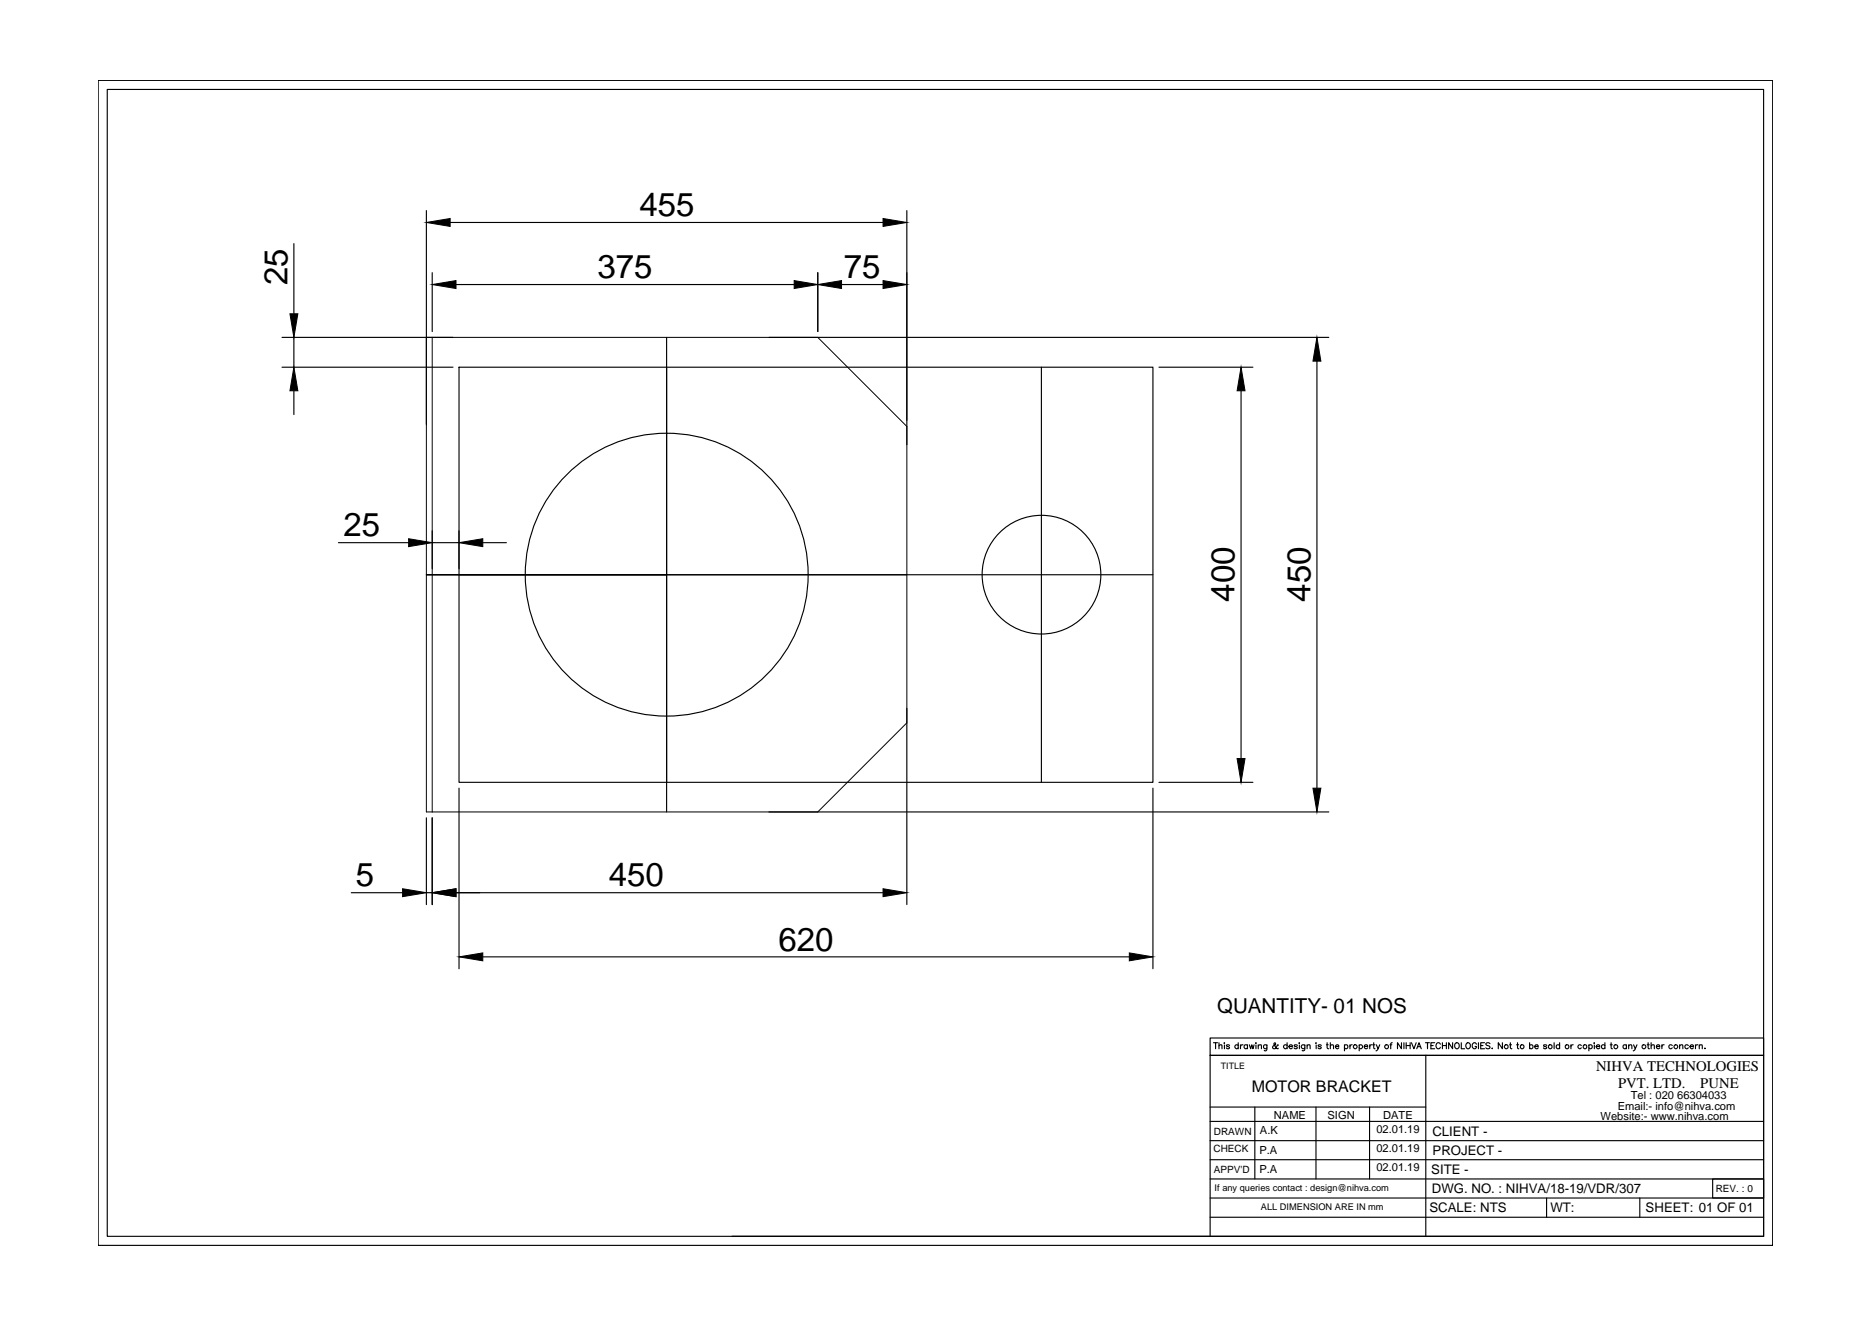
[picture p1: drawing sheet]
<svg xmlns="http://www.w3.org/2000/svg" width="420mm" height="297mm" viewBox="0 0 420 297" stroke-linecap="round" stroke-linejoin="round" font-family="sans-serif">
<!-- layer: 0 -->
<g fill="none" stroke="#000" stroke-width=".25">
<path d="M22 18h375.7v261.4h-375.7zM24.1 20.1h371.5v257.3h-371.5zM65.9 54.7v15.7M95.6 47.2v48.1M101 49.9h97.1M203.4 47.2v52.6M63.3 75.7h38.3M65.9 75.7v6.7M97 61.2v13.2M102.3 63.8h75.9M149.5 75.7v106.5M172.5 75.7h125.6"/>
<path d="M183.4 61.2v13.2M188.8 63.8h9.3M63.3 82.4h38.3M65.9 87.7v5.3M103 82.4h155.6v93.1h-155.6zM233.6 82.4v93.1M260 82.4h21.1M278.4 87.7v82.5M295.4 81v95.8M97 119.1v8.5M103 119.1v8.5M75.9 121.8h15.8"/>
<path d="M97 121.8h6M103 128.9h155.6M108.3 121.8h5.3M149.5 128.9h-53.9h107.8M203.4 158.9v44M103 176.8v40.5M258.6 176.8v40.5M260 175.5h21.1M95.6 183.5v19.4M97 183.5v19.4M172.5 182.2h125.6M78.8 200.3h11.5"/>
<path d="M95.6 200.3h1.4M102.3 200.3h95.8M108.3 214.7h145M272.2 233.9h.9M272.7 233.9v1.4M273.4 234.7l.3-.3h.4v.9M273.4 233.9v1.4M274.7 233.9v.2zM274.7 234.4v.9M275.8 234.6l-.2-.2h-.4v.3l.6 .4-.2 .2-.5-.2M277.8 234.6a.42 .42 0 0 0-.7-.1 .42 .42 0 0 0 0 .6 .42 .42 0 0 0 .7 0M277.8 233.9v1.4"/>
<path d="M278.3 234.4v.9M278.8 234.4h-.3l-.2 .4M279.8 234.6a.42 .42 0 0 0-.6-.1 .42 .42 0 0 0 0 .6 .42 .42 0 0 0 .6 0M279.8 234.4v.9M280.3 234.4l.3 .9 .2-.9 .3 .9 .2-.9M281.7 233.9v.2zM281.7 234.4v.9M282.3 234.7l.3-.3h.3l.1 .9M282.3 234.4v.9M284.2 234.4l-.1 1.2-.2 .2-.3-.1M284.2 234.6a.42 .42 0 0 0-.6-.1 .42 .42 0 0 0 0 .6 .42 .42 0 0 0 .6 0M286.7 234.5l-.1-.1a.83 .83 0 0 1-1.1 .8v-.4l.6-.4-.1-.5-.2 .2 .2 .6 .4 .5 .3 .1v-.1"/>
<path d="M288.7 234.6a.44 .44 0 0 0-.6-.1 .44 .44 0 0 0 0 .7 .44 .44 0 0 0 .6-.1M288.7 233.9v1.4M289.2 234.8h.7v-.3a.42 .42 0 0 0-.6 0 .42 .42 0 0 0 0 .7 .42 .42 0 0 0 .6-.1M291 234.6l-.2-.2-.5 .2 .7 .3v.3l-.5 .1-.2-.2M291.5 233.9v.2zM291.5 234.4v.9M292.7 234.4l-.1 1.2-.5 .1M292.7 234.6a.44 .44 0 0 0-.7-.1 .44 .44 0 0 0 0 .7 .44 .44 0 0 0 .7-.1M293.2 234.7l.3-.3h.3l.1 .9M293.2 234.4v.9M295.2 233.9v.2zM295.2 234.4v.9"/>
<path d="M296.4 234.6l-.3-.2h-.3v.3l.6 .4-.3 .2-.4-.2M297.5 234.4h.5M297.7 233.9v1.1l.3 .3M298.4 234.7l.3-.3h.4v.9M298.4 233.9v1.4M299.6 234.8h.7v-.3a.42 .42 0 0 0-.6 0 .42 .42 0 0 0 0 .7 .42 .42 0 0 0 .6-.1M301.6 234.6a.42 .42 0 0 1 .6-.1 .42 .42 0 0 1 0 .6 .42 .42 0 0 1-.6 0M301.6 234.4v1.4M302.8 234.4v.9M303.3 234.4h-.3l-.2 .4M304.9 234.6a.42 .42 0 0 1 .6-.1 .42 .42 0 0 1 0 .6 .42 .42 0 0 1-.6 0M304.9 234.4v1.4"/>
<path d="M306 234.8h.8a.44 .44 0 0 0-.5-.4 .44 .44 0 0 0-.4 .5 .44 .44 0 0 0 .4 .4l.5-.2M307.3 234.4v.9M307.8 234.4a.38 .38 0 0 0-.5 .4M307.9 234.4h.5M308.2 233.9v1.1l.3 .3M308.8 234.4l.3 .9 .4-.9M309.1 235.3l-.4 .5M311.8 234.4h.4M312.3 233.9l-.3 .3v1.1M314.4 233.9v1.4l-.9-1.4v1.4M314.9 233.9v1.4M315.4 233.9v1.4"/>
<path d="M315.4 234.6h.9M316.3 233.9v1.4M316.6 233.9l.6 1.4 .5-1.4M317.8 235.3l.5-1.4 .5 1.4M318 234.8h.7M319.8 233.9h.8M319.8 236.8v40.6M320.2 233.9v1.4M321 234.6h.5M321.8 233.9h-.8v1.4h.8M323.1 234.3a.5 .5 0 0 0-.6-.4 .5 .5 0 0 0-.4 .5v.4a.5 .5 0 0 0 .4 .5 .5 .5 0 0 0 .6-.3M323.6 234.6h.9"/>
<path d="M323.6 233.9v1.4M324.5 233.9v1.4M325.9 233.9v1.4l-.9-1.4v1.4M326.4 234.1l.2-.1a.62 .62 0 0 1 .8 .6 .62 .62 0 0 1-.8 .6l-.3-.4zM327.8 233.9v1.4h.8M328.9 234.1l.2-.1a.62 .62 0 0 1 .8 .6 .62 .62 0 0 1-.8 .6l-.3-.4zM331.2 234.3a.48 .48 0 0 0-.6-.4 .48 .48 0 0 0-.3 .5v.4a.47 .47 0 0 0 .4 .5 .47 .47 0 0 0 .5-.5h-.3M331.7 233.9v1.4M332.2 234.6h.5M333 233.9h-.8v1.4h.8M334.2 234.1l-.3-.2-.5 .1-.1 .1 .1 .3 .7 .3 .1 .4-.3 .2-.6-.2M334.7 235.2h.1z"/>
<path d="M337 233.9v1.4l-.9-1.4v1.4M338.6 234.4h.5M338.8 233.9v1.1l.3 .3M340.2 234.4h.5M340.4 233.9v1.1l.3 .3M343.1 234.6a.42 .42 0 0 1 .7-.1 .42 .42 0 0 1 0 .6 .42 .42 0 0 1-.7 0M343.1 233.9v1.4M344.3 234.8h.8a.44 .44 0 0 0-.5-.4 .44 .44 0 0 0-.4 .5 .44 .44 0 0 0 .4 .4l.5-.2M347 234.6l-.3-.2h-.4v.3l.5 .1 .2 .3-.3 .2-.4-.2M348.6 233.9v1.4M349.9 234.6a.42 .42 0 0 0-.7-.1 .42 .42 0 0 0 0 .6 .42 .42 0 0 0 .7 0M349.9 233.9v1.4"/>
<path d="M352.4 234.4v.9M352.9 234.4l-.5 .2v.2M354.7 234.6a.42 .42 0 0 0-.6-.1 .42 .42 0 0 0 0 .6 .42 .42 0 0 0 .6 0M356.4 234.6a.42 .42 0 0 1 .6-.1 .42 .42 0 0 1 0 .6 .42 .42 0 0 1-.6 0M356.4 234.4v1.4M357.6 233.9v.2zM357.6 234.4v.9M358.1 234.8h.8a.44 .44 0 0 0-.5-.4 .44 .44 0 0 0-.4 .5 .44 .44 0 0 0 .4 .4l.5-.2M360 234.6a.42 .42 0 0 0-.6-.1 .42 .42 0 0 0 0 .6 .42 .42 0 0 0 .6 0M360 233.9v1.4M361.2 234.4h.5M361.4 233.9v1.1l.3 .3"/>
<path d="M364.8 234.6a.42 .42 0 0 0-.6-.1 .42 .42 0 0 0 0 .6 .42 .42 0 0 0 .6 0M364.8 234.4v.9M365.4 234.7l.3-.3h.3l.1 .9M365.4 234.4v.9M366.5 234.4l.3 .9 .4-.9M366.8 235.3l-.4 .5M369.5 234.4h.5M369.7 233.9v1.1l.3 .3M370.4 234.7l.3-.3h.4v.9M370.4 233.9v1.4M371.6 234.8h.7a.44 .44 0 0 0-.4-.4 .44 .44 0 0 0-.4 .5 .44 .44 0 0 0 .4 .4l.4-.2M372.8 234.4v.9"/>
<path d="M373.3 234.4a.38 .38 0 0 0-.5 .4M375.1 234.6a.42 .42 0 0 0-.6-.1 .42 .42 0 0 0 0 .6 .42 .42 0 0 0 .6 0M376.8 234.7l.3-.3h.4v.9M376.8 234.4v.9M378.7 234.6a.42 .42 0 0 0-.6-.1 .42 .42 0 0 0 0 .6 .42 .42 0 0 0 .6 0M379.1 234.8h.8l-.1-.3a.42 .42 0 0 0-.6 0 .42 .42 0 0 0 .1 .7 .42 .42 0 0 0 .6-.1M380.3 234.4v.9M380.8 234.4a.38 .38 0 0 0-.5 .4M381.2 234.7l.3-.3h.3l.1 .9M381.2 234.4v.9M382.4 235.2h.1zM271.5 255.9h124.1"/>
<path d="M271.5 251.6h124.1M271.5 248.4h48.3M281.5 248.4v16.1M295.2 248.4v16.1M307.2 248.4v16.1M164.2 277.4h231.4M271.5 277.4v-40.6h124.1h-124.1v-3.9h124.1v44.5M271.5 264.5h124.1M271.5 260.2h124.1M271.5 268.8h124.1M271.5 273.1h124.1M346.9 268.8v4.3"/>
<path d="M367.8 268.8v4.3M384.2 264.5h11.4v4.3h-11.4z"/>
<circle cx="149.6" cy="128.9" r="31.7"/>
<circle cx="233.6" cy="128.9" r="13.3"/>
<circle cx="304" cy="234.8" r=".43"/>
<circle cx="311.1" cy="234.8" r=".44"/>
<circle cx="337.9" cy="234.8" r=".44"/>
<circle cx="341.5" cy="234.8" r=".44"/>
<circle cx="347.8" cy="234.8" r=".44"/>
<circle cx="351.5" cy="234.8" r=".44"/>
<circle cx="355.6" cy="234.8" r=".44"/>
<circle cx="362.5" cy="234.8" r=".44"/>
<circle cx="368.8" cy="234.8" r=".44"/>
<circle cx="375.9" cy="234.8" r=".43"/>
</g>
<path d="M95.6 75.7h87.8l20 20v66.5l-20 20h-87.8zM97 75.7v106.5" fill="none" stroke="#000" stroke-width=".22"/>
<g fill="#000" stroke="#000" stroke-width=".22">
<path d="M95.6 49.9l5.4-.9v1.8zM198.1 49l5.3 .9-5.3 .9zM65 70.4h1.8l-.9 5.3zM97 63.8l5.3-.9v1.8zM178.2 62.9l5.2 .9-5.2 .9zM183.4 63.8l5.4-.9v1.8zM198.1 62.9l5.3 .9-5.3 .9zM65.9 82.4l.9 5.3h-1.8zM278.4 82.4l.9 5.3h-1.8zM295.4 75.7l.9 5.3h-1.8zM91.7 120.9l5.3 .9-5.3 .8zM103 121.8l5.3-.9v1.7z"/>
<path d="M277.5 170.2h1.8l-.9 5.3zM294.5 176.8h1.8l-.9 5.4zM90.3 199.4l5.3 .9-5.3 .9zM97 200.3l5.3-.9v1.8zM198.1 199.4l5.3 .9-5.3 .9zM103 214.7l5.3-.9v1.8zM253.3 213.8l5.3 .9-5.3 .9z"/>
</g>
<g font-size="7.4">
<text x="143.4" y="48.5">455</text>
<text x="64.5" y="64" transform="rotate(-90 64.5 64)">25</text>
<text x="134" y="62.4">375</text>
<text x="189.3" y="62.4">75</text>
<text x="77" y="120.4">25</text>
<text x="277" y="135" transform="rotate(-90 277 135)">400</text>
<text x="294" y="135" transform="rotate(-90 294 135)">450</text>
<text x="79.8" y="198.8">5</text>
<text x="136.6" y="198.8">450</text>
<text x="174.6" y="213.3">620</text>
</g>
<text font-size="4.6" x="273" y="227.3">QUANTITY- 01 NOS</text>
<text font-size="3.6" x="280.8" y="244.9">MOTOR BRACKET</text>
<g font-size="3.3">
<text x="358" y="240.2">NIHVA TECHNOLOGIES</text>
<text x="363" y="244">PVT. LTD.</text>
<text x="381.4" y="244">PUNE</text>
</g>
<g font-size="3">
<text x="321.3" y="254.8">CLIENT -</text>
<text x="321.1" y="263.4">SITE -</text>
<text x="321.4" y="259.1">PROJECT -</text>
<text x="321.2" y="267.7">DWG. NO. : NIHVA/18-19/VDR/307</text>
<text x="320.6" y="271.9">SCALE: NTS</text>
<text x="347.8" y="271.9">WT:</text>
<text x="369.2" y="271.9">SHEET: 01 OF 01</text>
</g>
<g font-size="2.5">
<text x="285.8" y="251">NAME</text>
<text x="297.8" y="251">SIGN</text>
<text x="310.3" y="251">DATE</text>
<text x="359" y="251.4">Website:- www.nihva.com</text>
<text x="362.9" y="249">Email:- info@nihva.com</text>
<text x="365.8" y="246.5">Tel : 020 66304033</text>
<text x="282.6" y="254.4">A.K</text>
<text x="308.8" y="254.2">02.01.19</text>
<text x="282.5" y="259">P.A</text>
<text x="282.5" y="263.3">P.A</text>
<text x="308.8" y="258.5">02.01.19</text>
<text x="308.8" y="262.8">02.01.19</text>
</g>
<g font-size="2.2">
<text x="272.3" y="254.7">DRAWN</text>
<text x="272.2" y="258.5">CHECK</text>
<text x="272.3" y="263.3">APPV'D</text>
<text x="384.9" y="267.3">REV. : 0</text>
</g>
<g font-size="2.1">
<text x="272.5" y="267.3">If any queries contact : design@nihva.com</text>
<text x="282.8" y="271.6">ALL DIMENSION ARE IN mm</text>
</g>
<text font-size="2" x="273.9" y="239.8">TITLE</text>
</svg>
